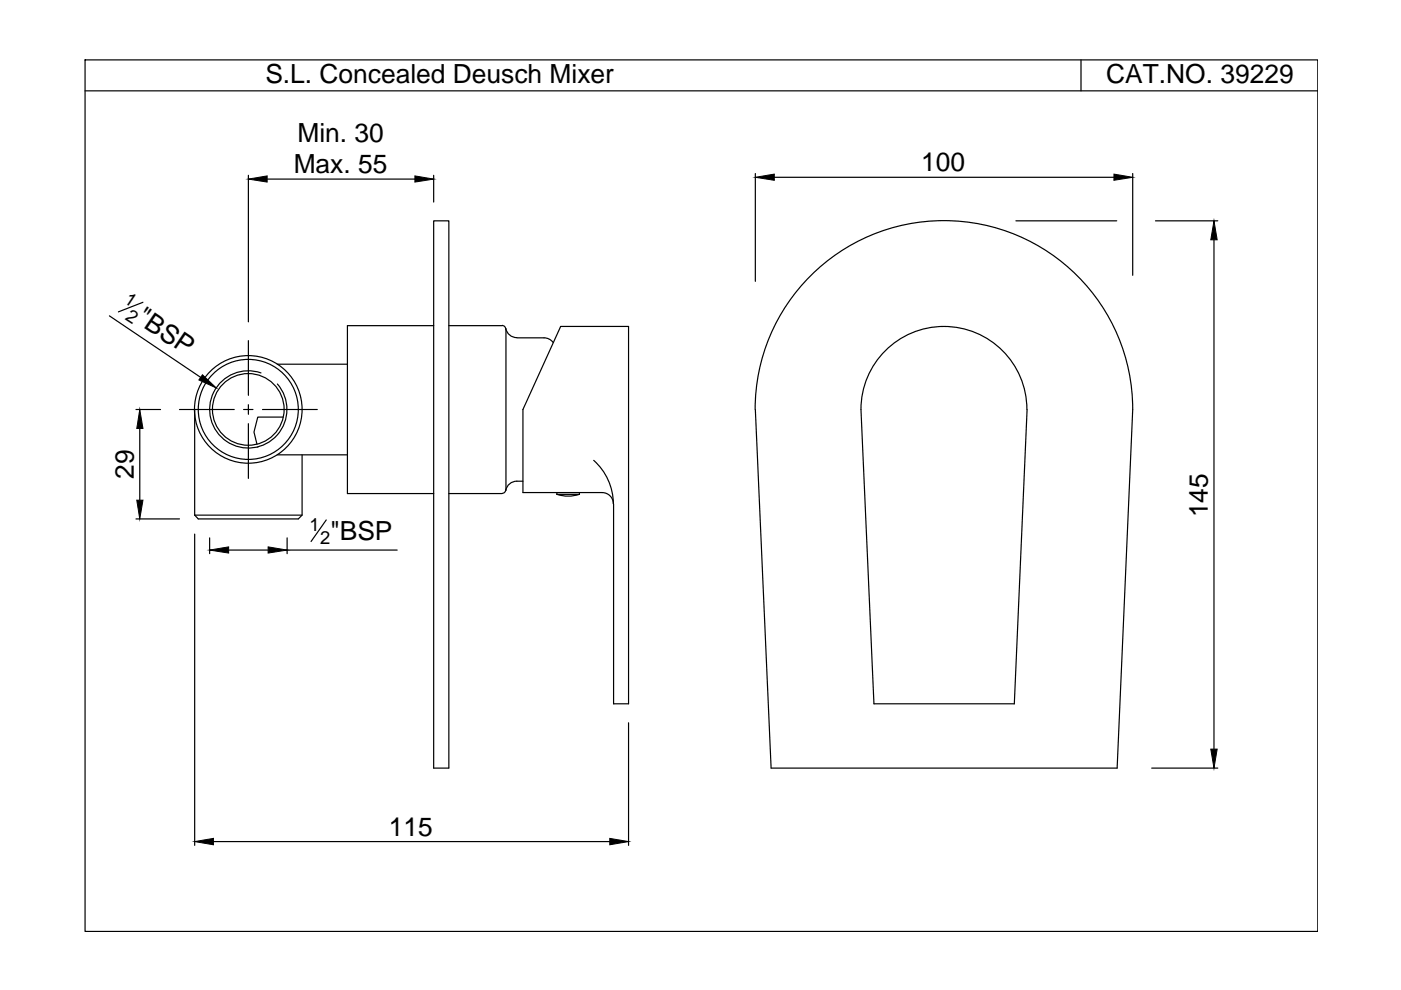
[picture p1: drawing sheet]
<svg xmlns="http://www.w3.org/2000/svg" width="297mm" height="210mm" viewBox="0 0 297 210" stroke-linecap="round" stroke-linejoin="round" font-family="sans-serif">
<!-- layer: 0 -->
<g fill="none" stroke="#000" stroke-width=".25">
<path d="M18 12.7h261.4v184.8h-261.4zM18 19.3h261.4M229.2 12.7v6.6M52.7 37.2v31M56.6 38h31.4M91.9 37.2v5.6M160.1 36.8v22.8M164.2 37.6h72M240.2 36.8v21.6M91.9 46.8h3.3v116.1h-3.3zM171.8 58.5a40 40 0 0 1 43.6-8.7 40 40 0 0 1 24.8 37l-3.3 76.1h-73.4l-3.4-76.1a39.9 39.9 0 0 1 11.7-28.3zM215.4 46.8h21.4"/>
<path d="M245 46.8h13.2M257.4 50.8v108M23.2 67l19.3 13M30.3 64.1l-5.2 2M52.7 72.2v11.6M55.3 79.1a8.2 8.2 0 0 0-10.8 7.8 8.2 8.2 0 0 0 11.1 7.6 8.2 8.2 0 0 0 3.2-13.1M58.8 77.2h14.9M91.9 69h-18.2v35.6h18.2M95.2 69h11.3M106.4 69a.78 .78 0 0 1 .8 .8M107.2 69.6a2.39 2.39 0 0 0 2.4 2M107.3 69.8v34.1"/>
<path d="M109.6 71.6h5.7a2.39 2.39 0 0 1 2 1M188.3 73.8a17.6 17.6 0 0 1 18.9-3.1 17.6 17.6 0 0 1 10.5 16.1l-2.6 62.4h-29.8l-2.8-62.4a17.5 17.5 0 0 1 5.8-13zM28.8 86.8h5.2M29.6 90.8v15.2M38.1 86.8h11.6M41.3 86.8v22.4M51.6 86.8h2M52.7 85.8v2M52.7 89.8v11.6M54.7 94.8h.1M55.7 86.8h11.6M58.8 96.4h14.9"/>
<path d="M60.1 88.4h-5.4l-.9 3.2 .7 2.6M64.1 96.4v12.8l-.9 .8h-21.2l-.7-.8M125.9 97.6a12.5 12.5 0 0 1 4.1 9.2 2.39 2.39 0 0 0-2.3-2.4M28.8 110h9.3M41.3 113.2v66M41.3 109.2h22.8M44.5 114v3.4M48.5 116.6h8.4M60.9 114v3.4M60.9 116.6h23.3M69.2 110.2l-3.2 4.6M95.2 104.6h11.3"/>
<path d="M107.2 103.8a.78 .78 0 0 1-.8 .8M109.6 102a2.39 2.39 0 0 0-2.4 2M109.6 102h1.3M118.1 104.8l1.3 .3 1.4 .1 2.1-.4M118.1 104.4v.4h4.8v-.4M127.7 104.4h-16.8v-17.6l8-17.6h14.4v80h-3.2v-42.4M133.3 153.2v26M45.3 178.4h84M244.2 162.9h14"/>
<circle cx="52.6" cy="86.8" r="10.6"/>
<circle cx="52.6" cy="86.8" r="11.4"/>
<circle cx="52.6" cy="86.8" r="7.6"/>
</g>
<g fill="#000" stroke="#000" stroke-width=".21">
<path d="M52.7 38l3.9-.7v1.3zM88 37.3l3.9 .7-3.9 .6zM160.1 37.6l4.1-.7v1.3zM236.2 36.9l4 .7-4 .6zM257.4 46.8l.7 4h-1.4zM42.9 79.5l2.9 2.8-3.6-1.7zM29.6 86.8l.7 4h-1.3zM29 106h1.3l-.7 4zM44.5 116.6l4-.6v1.3zM56.9 116l4 .6-4 .7zM256.7 158.8h1.4l-.7 4.1zM41.3 178.4l4-.6v1.3z"/>
<path d="M129.3 177.8l4 .6-4 .7z"/>
</g>
<g font-size="5.6">
<text x="56.3" y="17.7">S.L. Concealed Deusch Mixer</text>
<text x="234.5" y="17.7">CAT.NO. 39229</text>
<text x="63.1" y="30">Min. 30</text>
<text x="62.3" y="36.7">Max. 55</text>
<text x="195.3" y="36.3">100</text>
<text x="28.7" y="68.2" transform="rotate(34 28.7 68.2)">&quot;BSP</text>
<text x="28.4" y="101.5" transform="rotate(-90 28.4 101.5)">29</text>
<text x="256.1" y="109.7" transform="rotate(-90 256.1 109.7)">145</text>
<text x="70.1" y="114.5">&quot;BSP</text>
<text x="82.4" y="177.2">115</text>
</g>
<g font-size="3.9">
<text x="26.1" y="64" transform="rotate(34 26.1 64)">1</text>
<text x="26.4" y="67.6" transform="rotate(33 26.4 67.6)">2</text>
<text x="65.6" y="112.5">1</text>
<text x="67.9" y="115.4">2</text>
</g>
</svg>
